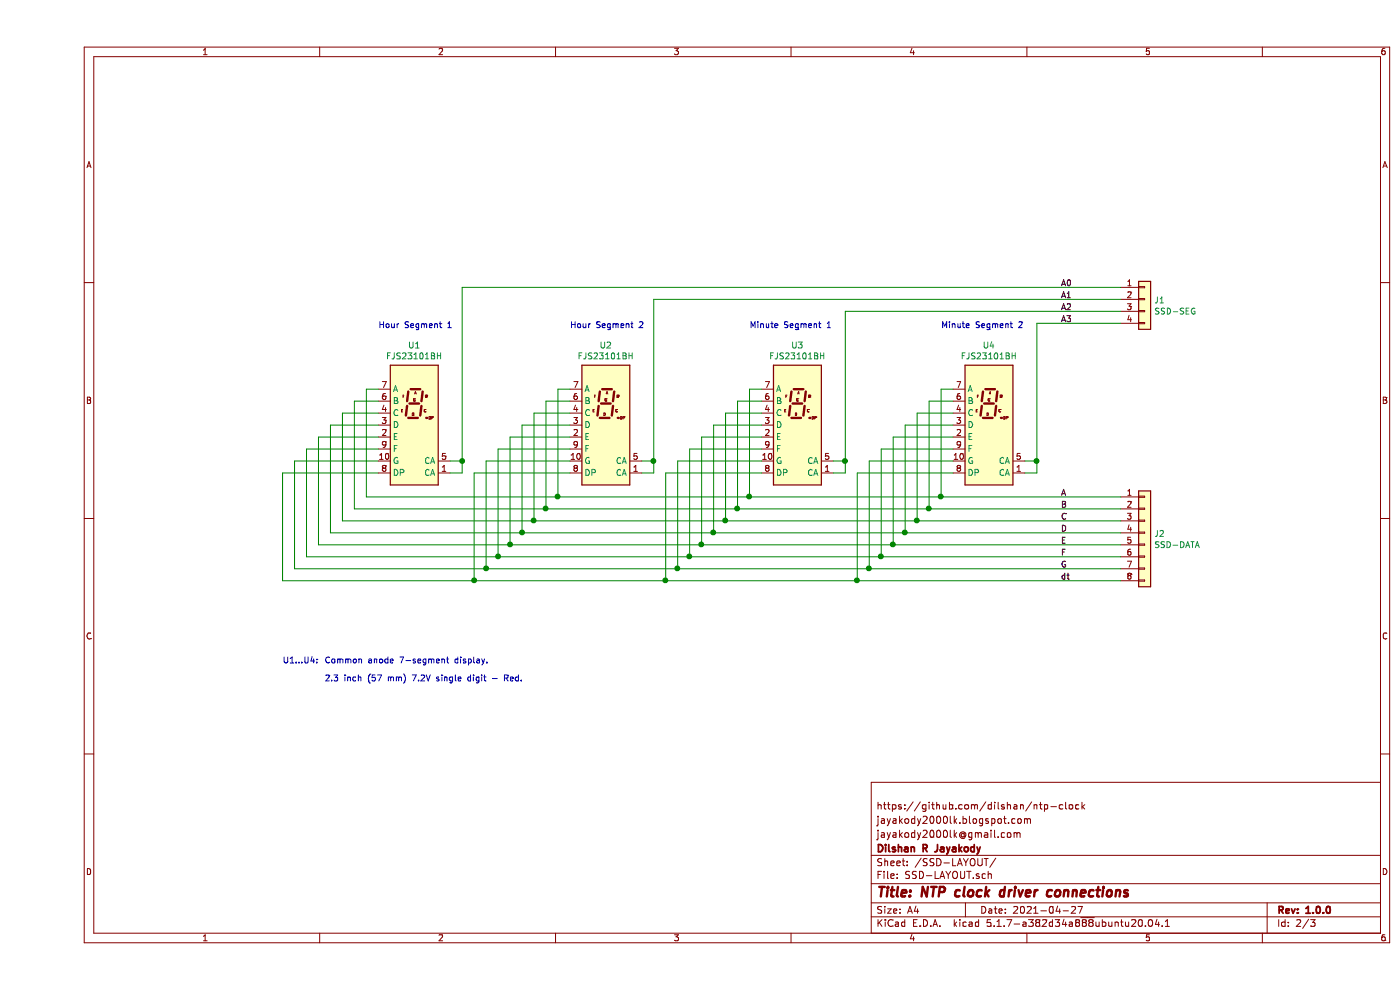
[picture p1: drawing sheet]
EESchema Schematic File Version 4
EELAYER 30 0
EELAYER END
$Descr A4 11693 8268
encoding utf-8
Sheet 2 3
Title "NTP clock driver connections"
Date "2021-04-27"
Rev "1.0.0"
Comp "Dilshan R Jayakody"
Comment1 "jayakody2000lk@gmail.com"
Comment2 "jayakody2000lk.blogspot.com"
Comment3 "https://github.com/dilshan/ntp-clock"
Comment4 ""
$EndDescr
$Comp
L Connector_Generic:Conn_01x08 J?
U 1 1
P 9250 4450
AR Path="/6095C345" Ref="J?"  Part="1" 
AR Path="/60957C2B/6095C345" Ref="J2"  Part="1" 
F 0 "J2" H 9330 4442 50  0000 L CNN
F 1 "SSD-DATA" H 9330 4351 50  0000 L CNN
F 2 "" H 9250 4450 50  0001 C CNN
F 3 "~" H 9250 4450 50  0001 C CNN
	1    9250 4450
	1    0    0    -1  
$EndComp
$Comp
L Display_Character:SA15-11GWA U?
U 1 1
P 3150 3550
AR Path="/6095C34B" Ref="U?"  Part="1" 
AR Path="/60957C2B/6095C34B" Ref="U1"  Part="1" 
F 0 "U1" H 3150 4217 50  0000 C CNN
F 1 "FJS23101BH" H 3150 4126 50  0000 C CNN
F 2 "Display_7Segment:SA15-11xxx" H 3150 3500 50  0001 C CNN
F 3 "http://www.kingbrightusa.com/images/catalog/SPEC/SA15-11GWA.pdf" H 3150 3500 50  0001 C CNN
	1    3150 3550
	1    0    0    -1  
$EndComp
$Comp
L Display_Character:SA15-11GWA U?
U 1 1
P 4750 3550
AR Path="/6095C351" Ref="U?"  Part="1" 
AR Path="/60957C2B/6095C351" Ref="U2"  Part="1" 
F 0 "U2" H 4750 4217 50  0000 C CNN
F 1 "FJS23101BH" H 4750 4126 50  0000 C CNN
F 2 "Display_7Segment:SA15-11xxx" H 4750 3500 50  0001 C CNN
F 3 "http://www.kingbrightusa.com/images/catalog/SPEC/SA15-11GWA.pdf" H 4750 3500 50  0001 C CNN
	1    4750 3550
	1    0    0    -1  
$EndComp
$Comp
L Display_Character:SA15-11GWA U?
U 1 1
P 6350 3550
AR Path="/6095C357" Ref="U?"  Part="1" 
AR Path="/60957C2B/6095C357" Ref="U3"  Part="1" 
F 0 "U3" H 6350 4217 50  0000 C CNN
F 1 "FJS23101BH" H 6350 4126 50  0000 C CNN
F 2 "Display_7Segment:SA15-11xxx" H 6350 3500 50  0001 C CNN
F 3 "http://www.kingbrightusa.com/images/catalog/SPEC/SA15-11GWA.pdf" H 6350 3500 50  0001 C CNN
	1    6350 3550
	1    0    0    -1  
$EndComp
$Comp
L Display_Character:SA15-11GWA U?
U 1 1
P 7950 3550
AR Path="/6095C35D" Ref="U?"  Part="1" 
AR Path="/60957C2B/6095C35D" Ref="U4"  Part="1" 
F 0 "U4" H 7950 4217 50  0000 C CNN
F 1 "FJS23101BH" H 7950 4126 50  0000 C CNN
F 2 "Display_7Segment:SA15-11xxx" H 7950 3500 50  0001 C CNN
F 3 "http://www.kingbrightusa.com/images/catalog/SPEC/SA15-11GWA.pdf" H 7950 3500 50  0001 C CNN
	1    7950 3550
	1    0    0    -1  
$EndComp
Wire Wire Line
	9050 4150 7550 4150
Wire Wire Line
	7550 4150 7550 3250
Wire Wire Line
	7550 3250 7650 3250
Wire Wire Line
	7550 4150 5950 4150
Wire Wire Line
	5950 4150 5950 3250
Wire Wire Line
	5950 3250 6050 3250
Connection ~ 7550 4150
Wire Wire Line
	5950 4150 4350 4150
Wire Wire Line
	4350 4150 4350 3250
Wire Wire Line
	4350 3250 4450 3250
Connection ~ 5950 4150
Wire Wire Line
	4350 4150 2750 4150
Wire Wire Line
	2750 4150 2750 3250
Wire Wire Line
	2750 3250 2850 3250
Connection ~ 4350 4150
Wire Wire Line
	9050 4250 7450 4250
Wire Wire Line
	7450 4250 7450 3350
Wire Wire Line
	7450 3350 7650 3350
Wire Wire Line
	7450 4250 5850 4250
Wire Wire Line
	5850 4250 5850 3350
Wire Wire Line
	5850 3350 6050 3350
Connection ~ 7450 4250
Wire Wire Line
	5850 4250 4250 4250
Wire Wire Line
	4250 4250 4250 3350
Wire Wire Line
	4250 3350 4450 3350
Connection ~ 5850 4250
Wire Wire Line
	4250 4250 2650 4250
Wire Wire Line
	2650 4250 2650 3350
Wire Wire Line
	2650 3350 2850 3350
Connection ~ 4250 4250
Wire Wire Line
	9050 4350 7350 4350
Wire Wire Line
	7350 4350 7350 3450
Wire Wire Line
	7350 3450 7650 3450
Wire Wire Line
	7350 4350 5750 4350
Wire Wire Line
	5750 4350 5750 3450
Wire Wire Line
	5750 3450 6050 3450
Connection ~ 7350 4350
Wire Wire Line
	5750 4350 4150 4350
Wire Wire Line
	4150 4350 4150 3450
Wire Wire Line
	4150 3450 4450 3450
Connection ~ 5750 4350
Wire Wire Line
	4150 4350 2550 4350
Wire Wire Line
	2550 4350 2550 3450
Wire Wire Line
	2550 3450 2850 3450
Connection ~ 4150 4350
Wire Wire Line
	9050 4450 7250 4450
Wire Wire Line
	7250 4450 7250 3550
Wire Wire Line
	7250 3550 7650 3550
Wire Wire Line
	7250 4450 5650 4450
Wire Wire Line
	5650 4450 5650 3550
Wire Wire Line
	5650 3550 6050 3550
Connection ~ 7250 4450
Wire Wire Line
	5650 4450 4050 4450
Wire Wire Line
	4050 4450 4050 3550
Wire Wire Line
	4050 3550 4450 3550
Connection ~ 5650 4450
Wire Wire Line
	4050 4450 2450 4450
Wire Wire Line
	2450 4450 2450 3550
Wire Wire Line
	2450 3550 2850 3550
Connection ~ 4050 4450
Wire Wire Line
	9050 4550 7150 4550
Wire Wire Line
	7150 4550 7150 3650
Wire Wire Line
	7150 3650 7650 3650
Wire Wire Line
	7150 4550 5550 4550
Wire Wire Line
	5550 4550 5550 3650
Wire Wire Line
	5550 3650 6050 3650
Connection ~ 7150 4550
Wire Wire Line
	5550 4550 3950 4550
Wire Wire Line
	3950 4550 3950 3650
Wire Wire Line
	3950 3650 4450 3650
Connection ~ 5550 4550
Wire Wire Line
	3950 4550 2350 4550
Wire Wire Line
	2350 4550 2350 3650
Wire Wire Line
	2350 3650 2850 3650
Connection ~ 3950 4550
Wire Wire Line
	9050 4650 7050 4650
Wire Wire Line
	7050 4650 7050 3750
Wire Wire Line
	7050 3750 7650 3750
Wire Wire Line
	7050 4650 5450 4650
Wire Wire Line
	5450 4650 5450 3750
Wire Wire Line
	5450 3750 6050 3750
Connection ~ 7050 4650
Wire Wire Line
	5450 4650 3850 4650
Wire Wire Line
	3850 4650 3850 3750
Wire Wire Line
	3850 3750 4450 3750
Connection ~ 5450 4650
Wire Wire Line
	3850 4650 2250 4650
Wire Wire Line
	2250 4650 2250 3750
Wire Wire Line
	2250 3750 2850 3750
Connection ~ 3850 4650
Wire Wire Line
	9050 4750 6950 4750
Wire Wire Line
	6950 4750 6950 3850
Wire Wire Line
	6950 3850 7650 3850
Wire Wire Line
	6950 4750 5350 4750
Wire Wire Line
	5350 4750 5350 3850
Wire Wire Line
	5350 3850 6050 3850
Connection ~ 6950 4750
Wire Wire Line
	5350 4750 3750 4750
Wire Wire Line
	3750 4750 3750 3850
Wire Wire Line
	3750 3850 4450 3850
Connection ~ 5350 4750
Wire Wire Line
	3750 4750 2150 4750
Wire Wire Line
	2150 4750 2150 3850
Wire Wire Line
	2150 3850 2850 3850
Connection ~ 3750 4750
Wire Wire Line
	9050 4850 6850 4850
Wire Wire Line
	6850 4850 6850 3950
Wire Wire Line
	6850 3950 7650 3950
Wire Wire Line
	6850 4850 5250 4850
Wire Wire Line
	5250 4850 5250 3950
Wire Wire Line
	5250 3950 6050 3950
Connection ~ 6850 4850
Wire Wire Line
	5250 4850 3650 4850
Wire Wire Line
	3650 4850 3650 3950
Wire Wire Line
	3650 3950 4450 3950
Connection ~ 5250 4850
Wire Wire Line
	3650 4850 2050 4850
Wire Wire Line
	2050 4850 2050 3950
Wire Wire Line
	2050 3950 2850 3950
Connection ~ 3650 4850
$Comp
L Connector_Generic:Conn_01x04 J?
U 1 1
P 9250 2500
AR Path="/6095C3DB" Ref="J?"  Part="1" 
AR Path="/60957C2B/6095C3DB" Ref="J1"  Part="1" 
F 0 "J1" H 9330 2492 50  0000 L CNN
F 1 "SSD-SEG" H 9330 2401 50  0000 L CNN
F 2 "" H 9250 2500 50  0001 C CNN
F 3 "~" H 9250 2500 50  0001 C CNN
	1    9250 2500
	1    0    0    -1  
$EndComp
Wire Wire Line
	3450 3950 3550 3950
Wire Wire Line
	3550 3950 3550 3850
Wire Wire Line
	3550 3850 3450 3850
Wire Wire Line
	5050 3850 5150 3850
Wire Wire Line
	5150 3850 5150 3950
Wire Wire Line
	5150 3950 5050 3950
Wire Wire Line
	6650 3850 6750 3850
Wire Wire Line
	6750 3850 6750 3950
Wire Wire Line
	6750 3950 6650 3950
Wire Wire Line
	8250 3850 8350 3850
Wire Wire Line
	8350 3850 8350 3950
Wire Wire Line
	8350 3950 8250 3950
Wire Wire Line
	3550 3850 3550 2400
Wire Wire Line
	3550 2400 9050 2400
Connection ~ 3550 3850
Wire Wire Line
	5150 3850 5150 2500
Wire Wire Line
	5150 2500 9050 2500
Connection ~ 5150 3850
Wire Wire Line
	6750 3850 6750 2600
Wire Wire Line
	6750 2600 9050 2600
Connection ~ 6750 3850
Wire Wire Line
	8350 3850 8350 2700
Wire Wire Line
	8350 2700 9050 2700
Connection ~ 8350 3850
Text Label 8550 4150 0    50   ~ 0
A
Text Label 8550 4250 0    50   ~ 0
B
Text Label 8550 4350 0    50   ~ 0
C
Text Label 8550 4450 0    50   ~ 0
D
Text Label 8550 4550 0    50   ~ 0
E
Text Label 8550 4650 0    50   ~ 0
F
Text Label 8550 4750 0    50   ~ 0
G
Text Label 8550 4850 0    50   ~ 0
dt
Text Label 8550 2400 0    50   ~ 0
A0
Text Label 8550 2500 0    50   ~ 0
A1
Text Label 8550 2600 0    50   ~ 0
A2
Text Label 8550 2700 0    50   ~ 0
A3
Text Notes 2050 5550 0    50   ~ 0
U1...U4: 
Text Notes 2400 5700 0    50   ~ 0
2.3 inch (57 mm) 7.2V single digit - Red.
Text Notes 2400 5550 0    50   ~ 0
Common anode 7-segment display.
Text Notes 2850 2750 0    50   ~ 0
Hour Segment 1
Text Notes 4450 2750 0    50   ~ 0
Hour Segment 2
Text Notes 5950 2750 0    50   ~ 0
Minute Segment 1
Text Notes 7550 2750 0    50   ~ 0
Minute Segment 2
$EndSCHEMATC
